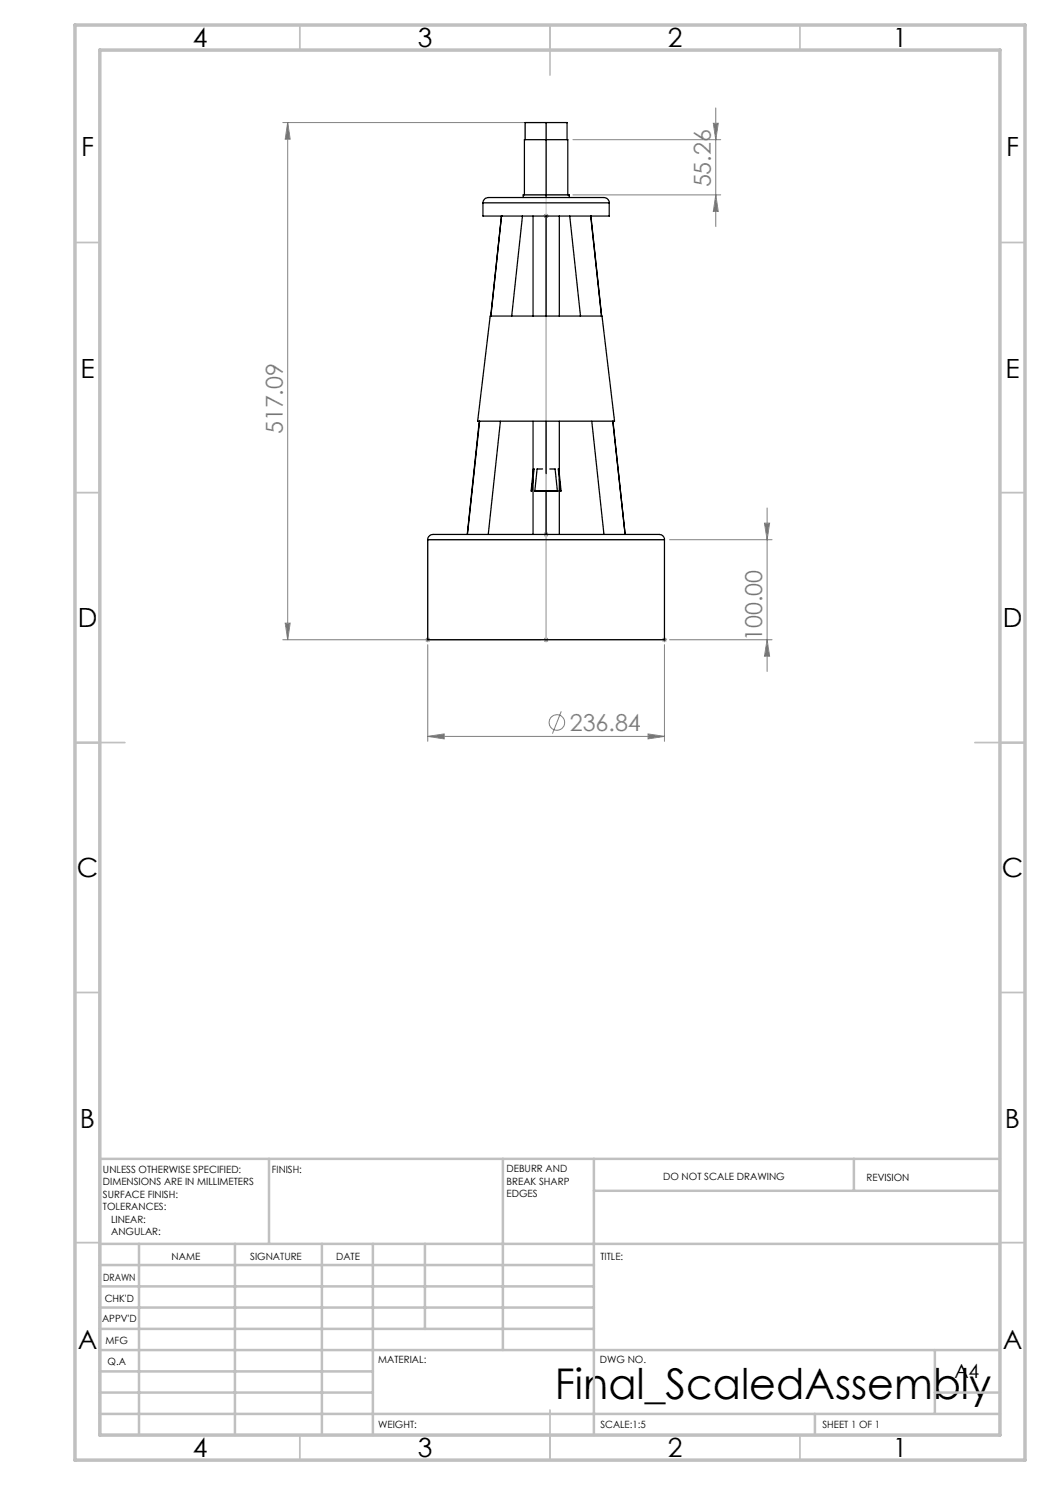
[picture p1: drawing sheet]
<svg xmlns="http://www.w3.org/2000/svg" width="210mm" height="297mm" viewBox="0 0 210 297" stroke-linecap="round" stroke-linejoin="round" font-family="sans-serif">
<g fill="none" stroke="#808080" stroke-width=".2">
<path d="M56.6 24.5h51.6M57.5 24.5v103.4M57.5 24.5l.5 3.3h-1zM114.6 39h29.5M114.6 27.9h29.5M142.7 24.7h1l-.5 3.2zM143.2 39l.5 3.3h-1zM143.2 21.6v23.7M108.7 43.2h1M108.9 42.9l.7 .7M109.2 42.7v1M109.6 42.9l-.7 .7"/>
<path d="M108.7 106.9h1M108.9 106.5l.7 .7M109.2 106.4v1M109.6 106.5l-.7 .7M133.9 107.9h20.5M152.9 104.6h1l-.5 3.3zM153.4 101.6v32.7M56.6 127.9h51.6M57 124.6h1l-.5 3.3zM85.2 127.6l.7 .7M85.5 128.9v19.4M85.5 127.5v.9"/>
<path d="M85.9 127.6l-.7 .7M108.7 127.9h1M108.9 127.6l.7 .7M109.2 127.5v.9M109.6 127.6l-.7 .7M132.4 127.9h1M132.5 127.6l.7 .7M132.9 128.9v19.4M132.9 127.5v.9M133.2 127.6l-.7 .7M133.9 127.9h20.5M153.4 127.9l.5 3.3h-1z"/>
<path d="M85.5 147.3l3.3-.5v1zM85.5 147.3h47.4M112.3 142.3l-1.8 4.4M129.6 146.8l3.3 .5-3.3 .5z"/>
<circle cx="111.4" cy="144.5" r="1.56"/>
</g>
<path d="M109.2 24.5v103.4" fill="none" stroke="#c0c0c0" stroke-width=".2"/>
<g fill="none" stroke="#c0c0c0" stroke-width=".35">
<path d="M60 5v5M110 5v10M160 5v5M15 48.5h5M200 48.5h5M15 98.5h5M200 98.5h5M15 148.5h10M195 148.5h10M15 198.5h5M200 198.5h5M15 248.5h5"/>
<path d="M200 248.5h5M60 287v5M110 282v10M160 287v5"/>
</g>
<g fill="none" stroke="#c0c0c0" stroke-width=".5">
<path d="M53.8 231.8v17M100.6 231.8v38.2M118.8 231.8v55.2M118.8 238.2h81.2M170.8 231.8v6.4M200 231.8h-180v55.2M20 248.8h180M20 257.3h98.8M20 253h98.8M27.8 248.8v38.2M47 248.8v38.2M64.4 248.8v38.2"/>
<path d="M74.6 248.8v38.2M85 248.8v17M20 265.8h98.8M20 261.5h98.8M20 278.5h54.6M20 274.3h54.6M20 270h180M187 278.5h13M187 270v12.8M20 282.8h180M163 282.8v4.2"/>
</g>
<path d="M15 5h190v287h-190zM20 10h180v277h-180z" fill="none" stroke="#c0c0c0" stroke-width=".7"/>
<g fill="#808080">
<path d="M57.5 24.5l.5 3.3h-1zM57 124.6h1l-.5 3.3z"/>
<path d="M85.5 147.3l3.3-.5v1zM129.6 146.8l3.3 .5-3.3 .5z"/>
<path d="M153.4 127.9l.5 3.3h-1zM152.9 104.6h1l-.5 3.3zM143.2 39l.5 3.3h-1zM142.7 24.7h1l-.5 3.2z"/>
</g>
<g fill="none" stroke="#000" stroke-width=".25">
<path d="M104.6 39.5v-.5h9.2v.5M104.9 39v-11.1h8.7v11.1M109.2 24.5h4.2v3.4M109.2 24.5h-4.2v3.4M109.2 24.5v15M96.6 40.6a1.26 1.26 0 0 1 1.6-1.1h22.3a1.16 1.16 0 0 1 1.3 1.1M96.6 40.6v2.6h3.7M96.6 40.6h25.2M100.3 43.2h.1M100.3 43.2h17.8M100.3 43.2l-2.1 20M100.3 43.2l-2.2 20"/>
<path d="M104.5 43.2l-2.2 20M106.6 43.2v20M109.2 43.2v20M111.9 43.2v20M113.9 43.2l2.2 20M118.1 43.2h.1M118.1 43.2l2.2 20M118.2 43.2l2.1 20M121.8 40.6v2.6h-3.6M98 63.2h22.4l2.5 21h-27.4zM95.8 84.2l-2.3 22.7M95.9 84.2l-2.4 22.7"/>
<path d="M100.1 84.2l-2.5 22.7M106.6 84.2v10.5M106.6 95.8v11.1M106.7 93.8h.1l-.5 4.4h-.1zM107 98.2h.1M107 98.2h4.5M108.5 93.8h-1.1l-.4 4.4M109.2 84.2v10.5M109.2 98.2v8.7M110 93.8h1l.5 4.4M111.5 98.2h.1M111.7 93.8h.1l.4 4.4h-.1z"/>
<path d="M111.9 84.2v10.5M111.9 95.8v11.1M118.4 84.2l2.4 22.7M122.6 84.2l2.4 22.7M85.5 107.9a1.21 1.21 0 0 1 1.7-1h44.4a1.09 1.09 0 0 1 1.3 1M85.5 107.9v20h47.4v-20M85.5 107.9h47.4"/>
</g>
<text font-size="8.5" x="111" y="279.7">Final_ScaledAssembly</text>
<g font-size="5.3">
<text x="38.5" y="9.5">4</text>
<text x="83.5" y="9.5">3</text>
<text x="133.6" y="9.5">2</text>
<text x="178.6" y="9.5">1</text>
<text x="16.2" y="31.2">F</text>
<text x="201.2" y="31.2">F</text>
<text x="16.1" y="75.5">E</text>
<text x="201.1" y="75.5">E</text>
<text x="15.5" y="125.5">D</text>
<text x="200.5" y="125.5">D</text>
<text x="15.4" y="175.5">C</text>
<text x="200.4" y="175.5">C</text>
<text x="16" y="225.5">B</text>
<text x="201" y="225.5">B</text>
<text x="15.5" y="269.7">A</text>
<text x="200.5" y="269.7">A</text>
<text x="38.5" y="291.5">4</text>
<text x="83.5" y="291.5">3</text>
<text x="133.6" y="291.5">2</text>
<text x="178.6" y="291.5">1</text>
</g>
<g font-size="4.7" fill="#808080">
<text x="142.2" y="37.5" transform="rotate(-90 142.2 37.5)">55.26</text>
<text x="56.5" y="86.9" transform="rotate(-90 56.5 86.9)">517.09</text>
<text x="152.4" y="128.2" transform="rotate(-90 152.4 128.2)">100.00</text>
<text x="114" y="146.2">236.84</text>
</g>
<text font-size="3.9" x="190.9" y="275.5">A4</text>
<g font-size="2">
<text x="20.6" y="234.6">UNLESS OTHERWISE SPECIFIED:</text>
<text x="20.6" y="237.1">DIMENSIONS ARE IN MILLIMETERS</text>
<text x="20.6" y="239.6">SURFACE FINISH:</text>
<text x="54.4" y="234.6">FINISH:</text>
<text x="101.3" y="234.5">DEBURR AND</text>
<text x="101.3" y="237">BREAK SHARP</text>
<text x="101.3" y="239.5">EDGES</text>
<text x="132.6" y="236">DO NOT SCALE DRAWING</text>
<text x="173.3" y="236.2">REVISION</text>
<text x="20.6" y="242.1">TOLERANCES:</text>
<text x="22.2" y="244.6">LINEAR:</text>
<text x="22.2" y="247.1">ANGULAR:</text>
<text x="34.3" y="252">NAME</text>
<text x="50" y="251.9">SIGNATURE</text>
<text x="67.2" y="251.9">DATE</text>
<text x="120.1" y="251.9">TITLE:</text>
<text x="20.6" y="256.1">DRAWN</text>
<text x="20.9" y="260.3">CHK'D</text>
<text x="20.4" y="264.4">APPV'D</text>
<text x="21.1" y="268.8">MFG</text>
<text x="21.5" y="273">Q.A</text>
<text x="75.6" y="272.5">MATERIAL:</text>
<text x="120" y="272.5">DWG NO.</text>
<text x="75.6" y="285.5">WEIGHT:</text>
<text x="120.1" y="285.6">SCALE:1:5</text>
<text x="164.5" y="285.6">SHEET 1 OF 1</text>
</g>
</svg>
